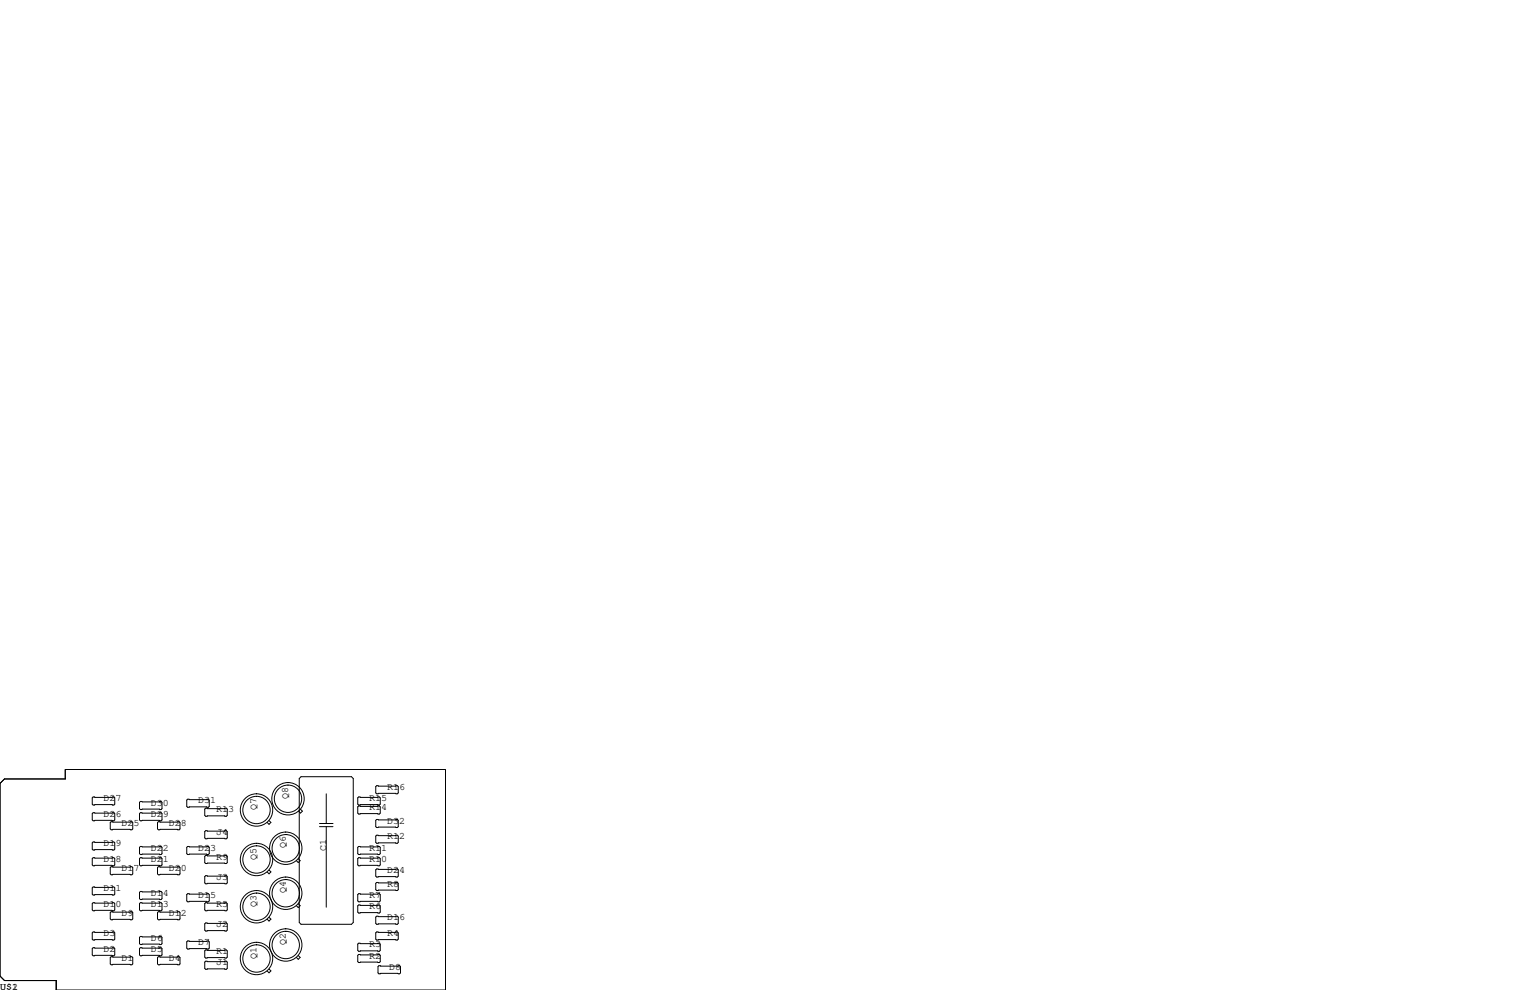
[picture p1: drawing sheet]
<svg xmlns="http://www.w3.org/2000/svg" width="432mm" height="279mm" viewBox="0 0 432 279" stroke-linecap="round" stroke-linejoin="round" font-family="sans-serif">
<g fill="none" stroke="#000" stroke-width=".28">
<path d="M85 219.2h14.2l.5 .5v40.6l-.5 .6h-14.2l-.5-.6v-40.6zM0 221.1l1.3-1.3h17.1v-2.6h107.3v62.2h-109.8v-2.7h-14.6l-1.3-1.2zM26.3 224.9h5.8l.3 .3v1.7l-.3 .3h-5.8l-.3-.3v-1.7zM26.3 229.4h5.8l.3 .2v1.8l-.3 .2h-5.8l-.3-.2v-1.8zM26.3 237.6h5.8l.3 .3v1.7l-.3 .3h-5.8l-.3-.3v-1.7zM31.4 231.9h5.8l.3 .3v1.7l-.3 .3h-5.8l-.3-.3v-1.7zM39.6 226.2h5.9l.2 .2v1.8l-.2 .3h-5.9l-.2-.3v-1.8zM39.6 229.4h5.9l.2 .2v1.8l-.2 .2h-5.9l-.2-.2v-1.8zM39.6 238.9h5.9l.2 .2v1.8l-.2 .3h-5.9l-.2-.3v-1.8zM44.7 231.9h5.8l.3 .3v1.7l-.3 .3h-5.8l-.2-.3v-1.7zM53 225.6h5.8l.3 .2v1.8l-.3 .2h-5.8l-.3-.2v-1.8zM53 238.9h5.8l.3 .2v1.8l-.3 .3h-5.8l-.3-.3v-1.8z"/>
<path d="M58 234.4h5.9l.2 .3v1.8l-.2 .2h-5.9l-.2-.2v-1.8zM58 228.1h5.9l.2 .2v1.8l-.2 .3h-5.9l-.2-.3v-1.8zM75.9 231.6l.6 .5-.6 .5-.5-.5M84.8 228.4l.5 .5-.5 .6-.5-.6M90.2 233.3h3.8M90.2 232.4h3.8M92.1 224v8.4M92.1 233.3v22.7M101.2 224.9h5.9l.2 .3v1.7l-.2 .3h-5.9l-.2-.3v-1.7zM101.2 227.5h5.9l.2 .2v1.8l-.2 .2h-5.9l-.2-.2v-1.8zM101.2 238.9h5.9l.2 .2v1.8l-.2 .3h-5.9l-.2-.3v-1.8zM106.3 221.7h5.8l.3 .3v1.8l-.3 .2h-5.8l-.3-.2v-1.8z"/>
<path d="M106.3 231.3h5.8l.3 .2v1.8l-.3 .3h-5.8l-.3-.3v-1.8zM106.3 235.7h5.8l.3 .3v1.7l-.3 .3h-5.8l-.3-.3v-1.7zM26.3 242.1h5.8l.3 .2v1.8l-.3 .2h-5.8l-.3-.2v-1.8zM26.3 250.3h5.8l.3 .3v1.7l-.3 .3h-5.8l-.3-.3v-1.7zM26.3 254.8h5.8l.3 .2v1.8l-.3 .2h-5.8l-.3-.2v-1.8zM31.4 244.6h5.8l.3 .3v1.7l-.3 .3h-5.8l-.3-.3v-1.7zM31.4 257.3h5.8l.3 .3v1.7l-.3 .3h-5.8l-.3-.3v-1.7zM39.4 251.8l.2-.2h5.9l.2 .2v1.8l-.2 .3h-5.9l-.2-.3zM39.4 255l.2-.2h5.9l.2 .2v1.8l-.2 .2h-5.9l-.2-.2zM39.6 242.1h5.9l.2 .2v1.8l-.2 .2h-5.9l-.2-.2v-1.8zM44.5 244.9l.2-.3h5.8l.3 .3v1.7l-.3 .3h-5.8l-.2-.3zM44.5 257.6l.2-.3h5.8l.3 .3v1.7l-.3 .3h-5.8l-.2-.3z"/>
<path d="M52.7 252.5l.3-.3h5.8l.3 .3v1.8l-.3 .2h-5.8l-.3-.2zM57.8 247.4l.2-.3h5.9l.2 .3v1.8l-.2 .2h-5.9l-.2-.2zM57.8 255l.2-.2h5.9l.2 .2v1.8l-.2 .2h-5.9l-.2-.2zM58 241.4h5.9l.2 .3v1.8l-.2 .2h-5.9l-.2-.2v-1.8zM75.9 258.9l.6 .5-.6 .5-.5-.5M75.9 245.5l.6 .6-.6 .5-.5-.5M84.2 255.1l.5 .5-.5 .5-.6-.5M84.2 242.4l.5 .5-.5 .5-.6-.5M101 252.5l.2-.3h5.9l.2 .3v1.8l-.2 .2h-5.9l-.2-.2zM101 255.7l.2-.3h5.9l.2 .3v1.7l-.2 .3h-5.9l-.2-.3zM101.2 242.1h5.9l.2 .2v1.8l-.2 .2h-5.9l-.2-.2v-1.8zM106 258.8l.3-.2h5.8l.3 .2v1.8l-.3 .3h-5.8l-.3-.3z"/>
<path d="M106 245.5l.3-.3h5.8l.3 .3v1.8l-.3 .2h-5.8l-.3-.2zM106 249.3l.3-.3h5.8l.3 .3v1.8l-.3 .2h-5.8l-.3-.2zM26.3 267.5h5.8l.3 .2v1.8l-.3 .2h-5.8l-.3-.2v-1.8zM26.3 263h5.8l.3 .3v1.7l-.3 .3h-5.8l-.3-.3v-1.7zM31.4 270h5.8l.3 .3v1.7l-.3 .3h-5.8l-.3-.3v-1.7zM39.4 267.7l.2-.2h5.9l.2 .2v1.8l-.2 .2h-5.9l-.2-.2zM39.4 264.5l.2-.2h5.9l.2 .2v1.8l-.2 .3h-5.9l-.2-.3zM44.5 270.3l.2-.3h5.8l.3 .3v1.7l-.3 .3h-5.8l-.2-.3zM52.7 265.8l.3-.2h5.8l.3 .2v1.8l-.3 .2h-5.8l-.3-.2zM57.8 260.7l.2-.2h5.9l.2 .2v1.8l-.2 .3h-5.9l-.2-.3zM57.8 268.4l.2-.3h5.9l.2 .3v1.7l-.2 .3h-5.9l-.2-.3zM57.8 271.5l.2-.2h5.9l.2 .2v1.8l-.2 .3h-5.9l-.2-.3z"/>
<path d="M75.9 273.5l.6 .5-.6 .5-.5-.5M84.2 269.7l.5 .5-.5 .5-.6-.5M101 269.6l.2-.2h5.9l.2 .2v1.8l-.2 .3h-5.9l-.2-.3zM101 266.4l.2-.2h5.9l.2 .2v1.8l-.2 .3h-5.9l-.2-.3zM106 263.3l.3-.3h5.8l.3 .3v1.7l-.3 .3h-5.8l-.3-.3zM106.7 272.8l.2-.3h5.9l.2 .3v1.8l-.2 .2h-5.9l-.2-.2z"/>
<circle cx="72.4" cy="228.6" r="3.9"/>
<circle cx="72.4" cy="228.6" r="4.6"/>
<circle cx="80.6" cy="239.4" r="3.9"/>
<circle cx="80.6" cy="239.4" r="4.6"/>
<circle cx="81.3" cy="225.4" r="3.9"/>
<circle cx="81.3" cy="225.4" r="4.6"/>
<circle cx="72.4" cy="242.6" r="3.9"/>
<circle cx="72.4" cy="255.9" r="3.9"/>
<circle cx="72.4" cy="255.9" r="4.6"/>
<circle cx="72.4" cy="242.6" r="4.6"/>
<circle cx="80.6" cy="252.1" r="3.9"/>
<circle cx="80.6" cy="252.1" r="4.6"/>
<circle cx="72.4" cy="270.5" r="3.9"/>
<circle cx="72.4" cy="270.5" r="4.6"/>
<circle cx="80.6" cy="266.7" r="3.9"/>
<circle cx="80.6" cy="266.7" r="4.6"/>
</g>
<g font-size="2.8">
<text x="29.2" y="226.1">D27</text>
<text x="42.5" y="227.3">D30</text>
<text x="55.9" y="226.7">D31</text>
<text x="81.3" y="225.4" transform="rotate(-90 81.3 225.4)">Q8</text>
<text x="104.1" y="226.1">R15</text>
<text x="109.2" y="222.9">R16</text>
<text x="29.2" y="230.5">D26</text>
<text x="34.3" y="233">D25</text>
<text x="42.5" y="230.5">D29</text>
<text x="47.6" y="233">D28</text>
<text x="61" y="229.2">R13</text>
<text x="72.4" y="228.6" transform="rotate(-90 72.4 228.6)">Q7</text>
<text x="104.1" y="228.6">R14</text>
<text x="109.2" y="232.4">D32</text>
<text x="29.2" y="238.8">D19</text>
<text x="61" y="235.6">J4</text>
<text x="80.6" y="239.4" transform="rotate(-90 80.6 239.4)">Q6</text>
<text x="109.2" y="236.9">R12</text>
<text x="29.2" y="243.2">D18</text>
<text x="34.3" y="245.7">D17</text>
<text x="42.5" y="243.2">D21</text>
<text x="42.5" y="240">D22</text>
<text x="47.6" y="245.7">D20</text>
<text x="55.9" y="240">D23</text>
<text x="61" y="242.6">R9</text>
<text x="72.4" y="242.6" transform="rotate(-90 72.4 242.6)">Q5</text>
<text x="92.1" y="240" transform="rotate(-90 92.1 240)">C1</text>
<text x="104.1" y="243.2">R10</text>
<text x="104.1" y="240">R11</text>
<text x="29.2" y="251.5">D11</text>
<text x="61" y="248.3">J3</text>
<text x="109.2" y="250.2">R8</text>
<text x="109.2" y="246.4">D24</text>
<text x="29.2" y="255.9">D10</text>
<text x="42.5" y="255.9">D13</text>
<text x="42.5" y="252.7">D14</text>
<text x="55.9" y="253.4">D15</text>
<text x="61" y="255.9">R5</text>
<text x="72.4" y="255.9" transform="rotate(-90 72.4 255.9)">Q3</text>
<text x="80.6" y="252.1" transform="rotate(-90 80.6 252.1)">Q4</text>
<text x="104.1" y="256.5">R6</text>
<text x="104.1" y="253.4">R7</text>
<text x="34.3" y="258.4">D9</text>
<text x="47.6" y="258.4">D12</text>
<text x="61" y="261.6">J2</text>
<text x="109.2" y="259.7">D16</text>
<text x="29.2" y="268.6">D2</text>
<text x="29.2" y="264.2">D3</text>
<text x="42.5" y="268.6">D5</text>
<text x="42.5" y="265.4">D6</text>
<text x="55.9" y="266.7">D7</text>
<text x="61" y="269.2">R1</text>
<text x="80.6" y="266.7" transform="rotate(-90 80.6 266.7)">Q2</text>
<text x="104.1" y="267.3">R3</text>
<text x="109.2" y="264.2">R4</text>
<text x="34.3" y="271.1">D1</text>
<text x="47.6" y="271.1">D4</text>
<text x="61" y="272.4">J1</text>
<text x="72.4" y="270.5" transform="rotate(-90 72.4 270.5)">Q1</text>
<text x="104.1" y="270.5">R2</text>
<text x="109.9" y="273.7">D8</text>
<text x="0" y="279.4">U$1</text>
<text x="3.4" y="279.4">2</text>
</g>
</svg>
